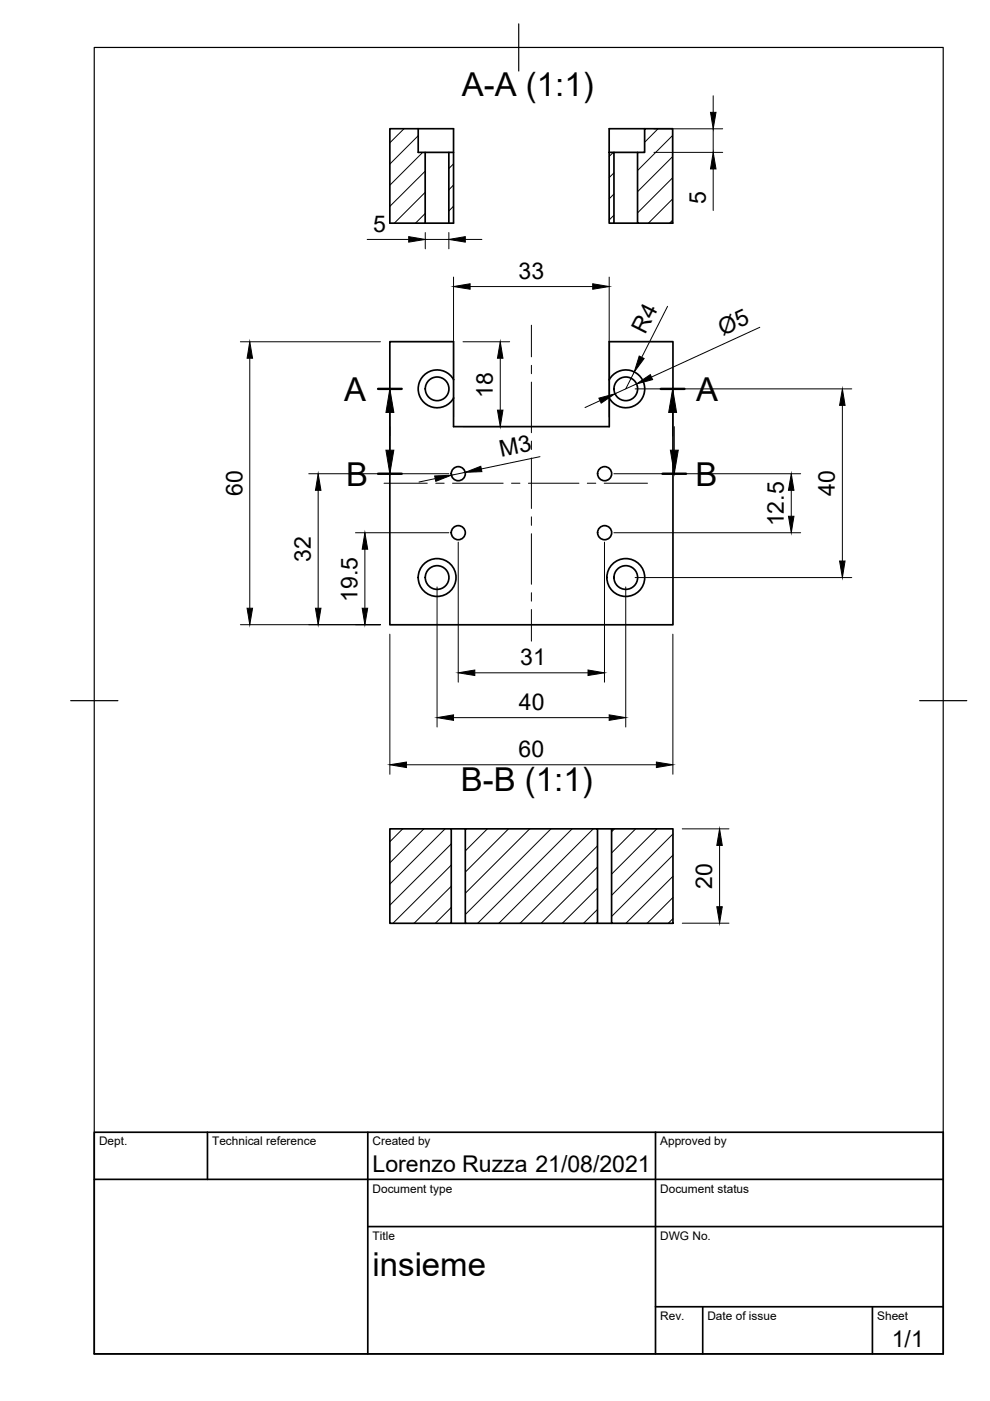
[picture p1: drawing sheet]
<svg xmlns="http://www.w3.org/2000/svg" width="210mm" height="297mm" viewBox="0 0 210 297" stroke-linecap="round" stroke-linejoin="round" font-family="sans-serif">
<!-- layer: Visibile -->
<g fill="none" stroke="#000" stroke-width=".36">
<path d="M82.7 27.3h13.5v20h-13.5zM88.7 27.3v5h6.5v15M90.1 32.3v15M95.2 32.3h1M129.2 32.3h1v15h-1zM130.2 32.3h5M136.7 27.3h5.9v20h-7.4v-15h1.5zM136.7 27.3h-7.5v5M130.2 47.3h5M82.7 72.4h13.5v18.1h33v-18.1h13.5v60.1h-60zM96.2 80.5a4 4 0 0 0-6.1-1.1 4 4 0 0 0 0 6.1 4 4 0 0 0 6.1-1.1M129.2 80.5a4 4 0 0 1 6-1.1 4 4 0 0 1 0 6.1 4 4 0 0 1-6-1.1"/>
<path d="M82.7 175.7h13v20.1h-13zM95.7 175.7h3M98.7 175.7h28v20.1h-28zM126.7 175.7h3M129.7 175.7h13v20.1h-13zM95.7 195.8h3M126.7 195.8h3"/>
<circle cx="92.7" cy="82.4" r="2.51"/>
<circle cx="132.7" cy="82.4" r="2.51"/>
<circle cx="97.2" cy="112.9" r="1.49"/>
<circle cx="97.2" cy="100.4" r="1.49"/>
<circle cx="128.2" cy="112.9" r="1.49"/>
<circle cx="128.2" cy="100.4" r="1.49"/>
<circle cx="92.7" cy="122.4" r="2.51"/>
<circle cx="92.7" cy="122.4" r="4"/>
<circle cx="132.7" cy="122.4" r="2.51"/>
<circle cx="132.7" cy="122.4" r="4"/>
</g>
<!-- layer: Border -->
<path d="M20 10.1h180v276.9h-180zM110 5.1v10M15 148.6h10M195 148.6h10" fill="none" stroke="#000" stroke-width=".25"/>
<!-- layer: TitleBlock -->
<path d="M20 240.1h180v46.9h-180zM20 250h180M44 240.1v9.9M78 240.1v46.9M139 240.1v46.9M78 260.1h122M139 277.1h61M149 277.1v9.9M185 277.1v9.9" fill="none" stroke="#000" stroke-width=".36"/>
<!-- layer: Tratteggio -->
<g fill="none" stroke="#000" stroke-width=".21">
<path d="M85.6 27.3l-2.9 3M88.7 28.8l-6 6M89.6 32.3l-6.9 7M90.2 36.3l-7.5 7.5M96.2 34.7l-1 1M96.2 39.2l-1 1M130 32.3l-.8 .9M130.2 36.7l-1 1M139.5 27.3l-2.8 2.9M142.6 28.7l-7.4 7.5M142.6 33.2l-7.4 7.4M142.6 37.7l-7.4 7.4"/>
<path d="M90.2 40.8l-6.6 6.5M90.2 45.2l-2.1 2.1M96.2 43.7l-1 1M130.2 41.2l-1 .9M130.2 45.6l-1 1M142.6 42.2l-5.1 5.1M142.6 46.7l-.6 .6M85.4 175.7l-2.7 2.8M89.9 175.7l-7.2 7.3M94.4 175.7l-11.7 11.7M95.7 178.9l-13 13M98.8 175.7l-.1 .2"/>
<path d="M103.3 175.7l-4.6 4.7M107.8 175.7l-9.1 9.2M112.3 175.7l-13.6 13.7M116.8 175.7l-18.1 18.2M121.3 175.7l-20 20M125.8 175.7l-20 20M126.7 179.4l-16.4 16.3M130.3 175.7l-.6 .6M134.8 175.7l-5.1 5.2M139.3 175.7l-9.6 9.6M142.7 176.8l-13 13M95.7 183.4l-12.4 12.3"/>
<path d="M95.7 187.9l-7.9 7.8M95.7 192.4l-3.4 3.3M126.7 183.8l-11.9 11.9M126.7 188.3l-7.4 7.4M126.7 192.8l-3 2.9M142.7 181.3l-13 13M142.7 185.8l-10 9.9M142.7 190.3l-5.5 5.4M142.7 194.8l-1 .9"/>
</g>
<!-- layer: Annotazioni -->
<path d="M80.2 82.5h5M140.1 82.5h5M80.2 100.4h5M140.5 100.4h5" fill="none" stroke="#000" stroke-width=".51"/>
<path d="M82.7 87.4v8M142.6 87.4v5M143 90.5v4.9" fill="none" stroke="#000" stroke-width=".21"/>
<path d="M82.7 82.5l.8 4.9h-1.7zM81.8 95.4h1.7l-.8 5zM142.6 82.5l.8 4.9h-1.6zM142.1 95.4h1.7l-.8 5z" fill="#000" stroke="#000" stroke-width=".21"/>
<!-- layer: Dimensions -->
<g fill="none" stroke="#000" stroke-width=".21">
<path d="M138.7 27.3h14.5M138.7 32.3h14.5M151.2 20.3v3.5M151.2 27.3v5M151.2 35.8v8.8M77.9 50.8h8.8M90.2 49.3v3.5M90.2 50.8h5M95.2 49.3v3.5M96.2 58.7v29.7M98.7 50.8h3.5M129.2 58.7v29.7"/>
<path d="M51 72.5h29.7M53 76v53M98.2 72.5h9.9M99.7 60.8h26M106.1 76v11M134.5 78.9l-1.8 3.6M141.5 64.9l-5.4 10.9M161.1 69.4l-23 10.6M98.2 90.5h9.9M114.5 96.8l-12.4 2.6M127.2 84.9l-3.2 1.5M134.7 82.5h45.9"/>
<path d="M134.9 81.4l-4.5 2.1M178.6 85.9v33M65.5 100.4h29.7M67.5 104v25M75.4 113h19.8M77.4 116.4v12.6M92.3 101.5l-3.5 .7M97.2 114.9v29.7M98.6 100.1l-2.9 .7M128.2 114.9v29.7M130.2 100.4h39.6M130.2 113h39.6"/>
<path d="M167.8 104v5.5M51 132.4h29.7M82.7 134.5v29.7M92.7 124.4v29.7M132.7 124.4v29.7M134.7 122.5h45.9M142.7 134.5v29.7M96.2 152.2h33M100.7 142.6h24M86.2 162.1h53M144.7 175.7h9.9M152.6 179.2v13"/>
<path d="M144.7 195.7h9.9"/>
</g>
<g fill="#000" stroke="#000" stroke-width=".21">
<path d="M150.6 23.8h1.2l-.6 3.5zM151.2 32.3l.6 3.5h-1.2zM86.7 50.2l3.5 .6-3.5 .5zM95.2 50.8l3.5-.6v1.1zM53 72.5l.6 3.5h-1.2zM96.2 60.8l3.5-.6v1.1zM106.1 72.5l.5 3.5h-1.1zM125.7 60.2l3.5 .6-3.5 .5zM135.5 75.5l1.1 .5-2.1 2.9zM134.9 81.4l3-2 .5 1.1zM98.6 100.1l3.3-1.2 .3 1.1zM105.5 87h1.1l-.5 3.5z"/>
<path d="M127 84.4l3.4-.9-2.9 2zM178.6 82.5l.6 3.4h-1.2zM67.5 100.4l.6 3.6h-1.2zM77.4 113l.6 3.4h-1.2zM92.2 100.9l3.5-.1-3.3 1.3zM167.8 100.4l.5 3.6h-1.1zM167.2 109.5h1.1l-.5 3.5zM178 118.9h1.2l-.6 3.6zM52.4 129h1.2l-.6 3.4zM66.9 129h1.2l-.6 3.4zM76.8 129h1.2l-.6 3.4zM92.7 152.2l3.5-.6v1.1z"/>
<path d="M97.2 142.6l3.5-.5v1.1zM124.7 142.1l3.5 .5-3.5 .6zM129.2 151.6l3.5 .6-3.5 .5zM82.7 162.1l3.5-.5v1.1zM139.2 161.6l3.5 .5-3.5 .6zM152.6 175.7l.5 3.5h-1.1zM152 192.2h1.1l-.5 3.5z"/>
</g>
<!-- layer: Center Lines -->
<g fill="none" stroke="#000" stroke-width=".21">
<path d="M112.7 68.9v6.8M112.7 77.5v1.7M112.7 81v10.7M112.7 93.5v1.8M112.7 97.1v10.7M81.4 102.5h9.2M92.4 102.5h1.8M95.9 102.5h10.8M108.5 102.5h1.7M112 102.5h10.7M112.7 109.6v1.8M112.7 113.2v10.7"/>
<path d="M124.5 102.5h1.8M128.1 102.5h9.2M112.7 125.7v1.8M112.7 129.2v6.7"/>
</g>
<g font-size="7">
<text x="97.9" y="20.4">A-A (1:1)</text>
<text x="73" y="84.9">A</text>
<text x="147.6" y="84.9">A</text>
<text x="73.4" y="102.9">B</text>
<text x="147.4" y="102.9">B</text>
<text x="97.7" y="167.7">B-B (1:1)</text>
<text x="79" y="270.6">insieme</text>
</g>
<g font-size="4.9">
<text x="149.7" y="43.3" transform="rotate(-90 149.7 43.3)">5</text>
<text x="79.1" y="49.2">5</text>
<text x="110" y="59.2">33</text>
<text x="136.8" y="71" transform="rotate(-63 136.8 71)">R4</text>
<text x="153.3" y="71.2" transform="rotate(-25 153.3 71.2)">Ø5</text>
<text x="104.5" y="84.3" transform="rotate(-90 104.5 84.3)">18</text>
<text x="106.3" y="97" transform="rotate(-12 106.3 97)">M3</text>
<text x="51.4" y="105.1" transform="rotate(-90 51.4 105.1)">60</text>
<text x="177" y="105.1" transform="rotate(-90 177 105.1)">40</text>
<text x="166.2" y="111.6" transform="rotate(-90 166.2 111.6)">12.5</text>
<text x="65.9" y="119.1" transform="rotate(-90 65.9 119.1)">32</text>
<text x="75.8" y="127.6" transform="rotate(-90 75.8 127.6)">19.5</text>
<text x="110.3" y="141.1">31</text>
<text x="110" y="150.6">40</text>
<text x="110" y="160.6">60</text>
<text x="151" y="188.4" transform="rotate(-90 151 188.4)">20</text>
<text x="79" y="248.5">Lorenzo Ruzza 21/08/2021</text>
<text x="189.1" y="285.7">1/1</text>
</g>
<g font-size="2.5">
<text x="21" y="242.9">Dept.</text>
<text x="45" y="242.9">Technical reference</text>
<text x="79" y="242.9">Created by</text>
<text x="140" y="242.9">Approved by</text>
<text x="79" y="252.8">Document type</text>
<text x="140" y="252.8">Document status</text>
<text x="79" y="262.9">Title</text>
<text x="140" y="262.9">DWG No.</text>
<text x="140" y="279.9">Rev.</text>
<text x="150" y="279.9">Date of issue</text>
<text x="186" y="279.9">Sheet</text>
</g>
</svg>
